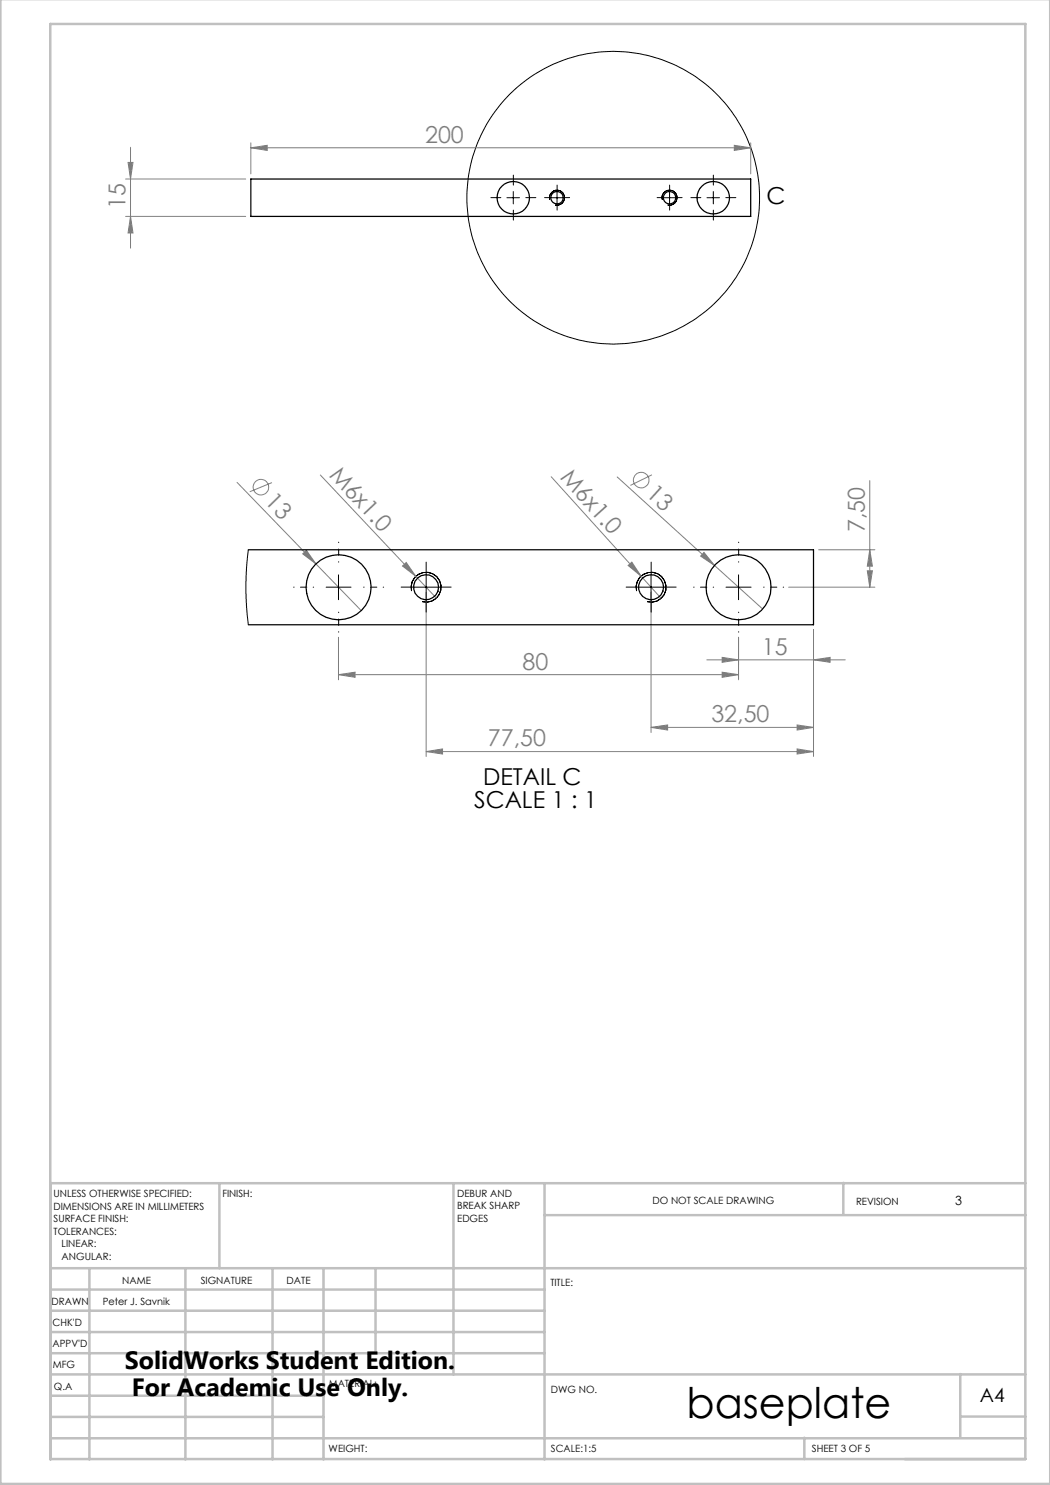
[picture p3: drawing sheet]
<svg xmlns="http://www.w3.org/2000/svg" width="210mm" height="297mm" viewBox="0 0 210 297" stroke-linecap="round" stroke-linejoin="round" font-family="sans-serif">
<g fill="none" stroke="#808080" stroke-width=".2">
<path d="M25.1 35.8h24M25.6 32.5h1l-.5 3.3zM26.1 29.5v20.1M50.2 29.6l3.2-.5v1zM50.2 28.6v6.2M50.2 29.6h99.9M146.9 29.1l3.2 .5-3.2 .5zM150.1 28.6v6.2M25.1 43.3h24M26.1 43.3l.5 3.3h-1zM47.4 96.5l24.8 25.6M54.4 96.5l-4.4 1.9"/>
<path d="M64.1 95l23.2 24.6M110.2 95.4l18 19.8M123.4 95.4l19.5 17.7M130.4 95l-4.3 2.1M174 96.1v21.3M60.5 110.8l.8-.7 1.9 2.7zM80.5 113.2l.7-.7 1.9 2.7zM85.2 118.5v32.8M125.6 113.1l.8-.7 1.8 2.8zM128.2 115.2l4 4.5M130.2 118.5v28M140.8 110.5l2.1 2.6-2.8-1.9z"/>
<path d="M142.9 113.1l9.6 8.7M157.7 117.4h17.3M163.7 110h11.3M173.5 114.2h1l-.5 3.2zM174 110l.5 3.2h-1zM67.7 134.9l3.3-.5v1.1zM67.7 127.5v8.5M67.7 134.9h80M141.4 132h27.7M144.4 131.5l3.3 .5-3.3 .5zM144.4 134.4l3.3 .5-3.3 .6zM147.7 127.5v8.5"/>
<path d="M162.7 132l3.3-.5v1zM162.7 125.9v25.4M85.2 150.3l3.3-.5v1zM85.2 150.3h77.5M130.2 145.5l3.3-.5v1zM130.2 145.5h32.5M159.4 145l3.3 .5-3.3 .5zM159.4 149.8l3.3 .5-3.3 .5z"/>
<circle cx="52.2" cy="97.4" r="1.56"/>
<circle cx="128.2" cy="96" r="1.57"/>
</g>
<g fill="none" stroke="#000" stroke-width=".2">
<path d="M101.4 39.5h2.5M102.7 38.3v2.5M110 39.9a1.5 1.5 0 0 1 1.3-1.9 1.5 1.5 0 0 1 1.6 1.7 1.5 1.5 0 0 1-1.9 1.3M110.1 39.5h2.5M111.4 38.3v2.5M132.5 39.9a1.5 1.5 0 0 1 1.3-1.9 1.5 1.5 0 0 1 1.6 1.7 1.5 1.5 0 0 1-1.9 1.3M132.6 39.5h2.5M133.9 38.3v2.5M141.4 39.5h2.5M142.7 38.3v2.5M65.2 117.4h5M67.7 115v4.9"/>
<path d="M82.3 118.2a3 3 0 0 1 2.6-3.8 3 3 0 0 1 3.3 3.3 3 3 0 0 1-3.7 2.6M82.7 117.4h5M85.2 114.9v5M127.3 118.2a2.99 2.99 0 0 1 2.6-3.7 2.99 2.99 0 0 1 3.3 3.2 2.99 2.99 0 0 1-3.8 2.6M127.7 117.4h5M130.2 114.9v5M145.2 117.4h5M147.7 115v4.9"/>
<circle cx="122.7" cy="39.5" r="29.3"/>
</g>
<g fill="none" stroke="#c0c0c0" stroke-width=".5">
<path d="M.1 -.1v296.9h209.9v-296.9M10.1 4.8h195v287h-195zM43.9 236.6v17M90.7 236.6v38.3M108.9 236.6v55.3M168.7 236.6v6.3M205.1 236.6h-195v55.3M10.1 253.6h195M10.1 257.9h98.8M17.9 253.6v38.3M37.1 253.6v38.3M54.5 253.6v38.3"/>
<path d="M64.7 253.6v38.3M75.1 253.6v17M108.9 243h96.2M10.1 270.6h98.8M10.1 266.4h98.8M10.1 262.1h98.8M10.1 279.1h54.6M10.1 274.9h195M192.1 274.8v12.7M10.1 287.7h195M10.1 283.4h54.6M160.9 287.5v4.3"/>
<path d="M192.1 283.3h13"/>
</g>
<g fill="none" stroke="#000" stroke-width=".2" stroke-dasharray="15.2 1.3 1.3 1.3">
<path d="M100.2 39.5h-2M102.7 37v-2M105.2 39.5h2M110.2 39.5h-1.3M111.4 38.3v-1.3M112.7 39.5h1.2M132.7 39.5h-1.3M133.9 38.3v-1.3M135.2 39.5h1.2M140.2 39.5h-2M142.7 37v-2M145.2 39.5h2"/>
<path d="M102.7 42v2M111.4 40.8v1.2M133.9 40.8v1.2M142.7 42v2M82.7 117.4h-2.5M85.2 114.9v-2.5M85.2 119.9v2.5M87.7 117.4h2.5M127.7 117.4h-2.5M130.2 114.9v-2.5M130.2 119.9v2.5M132.7 117.4h2.5"/>
</g>
<path d="M62.7 117.4h-4M67.7 112.4v-4M72.7 117.4h4M142.7 117.4h-4M147.7 112.4v-4M152.7 117.4h4M67.7 122.4v4M147.7 122.4v4" fill="none" stroke="#000" stroke-width=".2" stroke-dasharray="15.2 1.3 1.3 1.3" stroke-dashoffset="15.1"/>
<g fill="#808080">
<path d="M125.6 113.1l.8-.7 1.8 2.8z"/>
<path d="M80.5 113.2l.7-.7 1.9 2.7z"/>
<path d="M60.5 110.8l.8-.7 1.9 2.7z"/>
<path d="M140.8 110.5l2.1 2.6-2.8-1.9z"/>
<path d="M144.4 134.4l3.3 .5-3.3 .6zM67.7 134.9l3.3-.5v1.1z"/>
<path d="M50.2 29.6l3.2-.5v1zM146.9 29.1l3.2 .5-3.2 .5zM144.4 131.5l3.3 .5-3.3 .5zM162.7 132l3.3-.5v1zM130.2 145.5l3.3-.5v1zM159.4 145l3.3 .5-3.3 .5zM85.2 150.3l3.3-.5v1zM159.4 149.8l3.3 .5-3.3 .5z"/>
<path d="M173.5 114.2h1l-.5 3.2zM174 110l.5 3.2h-1z"/>
<path d="M25.6 32.5h1l-.5 3.3zM26.1 43.3l.5 3.3h-1z"/>
</g>
<g fill="none" stroke="#000" stroke-width=".25">
<path d="M50.2 35.8h99.9v7.5h-99.9zM49.7 110h113v15h-113"/>
<circle cx="102.7" cy="39.6" r="3.2"/>
<circle cx="111.4" cy="39.5" r="1.25"/>
<circle cx="133.9" cy="39.5" r="1.25"/>
<circle cx="142.7" cy="39.6" r="3.2"/>
<circle cx="67.7" cy="117.5" r="6.5"/>
<circle cx="85.2" cy="117.5" r="2.5"/>
<circle cx="130.2" cy="117.4" r="2.49"/>
<circle cx="147.7" cy="117.5" r="6.5"/>
</g>
<path d="M49.7 110l-.5 6.3 .1 4.8 .4 3.9" fill="none" stroke="#000" stroke-width=".2"/>
<text font-size="8.5" x="137.3" y="283.5">baseplate</text>
<g font-size="5">
<text x="25" y="273.7">SolidWorks Student Edition.</text>
<text x="26.4" y="279.2">For Academic Use Only.</text>
</g>
<g font-size="4.7" fill="#808080">
<text x="85" y="28.5">200</text>
<text x="25.1" y="41.8" transform="rotate(-90 25.1 41.8)">15</text>
<text x="65.7" y="95.3" transform="rotate(47 65.7 95.3)">M6x1.0</text>
<text x="111.9" y="95.6" transform="rotate(48 111.9 95.6)">M6x1.0</text>
<text x="52.8" y="100.5" transform="rotate(46 52.8 100.5)">13</text>
<text x="129" y="99" transform="rotate(42 129 99)">13</text>
<text x="173" y="106.5" transform="rotate(-90 173 106.5)">7,50</text>
<text x="152.4" y="130.9">15</text>
<text x="104.5" y="133.9">80</text>
<text x="97.6" y="149.3">77,50</text>
<text x="142.3" y="144.5">32,50</text>
</g>
<g font-size="4.7">
<text x="153.3" y="40.9">C</text>
<text x="94.8" y="161.6">SCALE 1 : 1</text>
<text x="96.6" y="157.1">DETAIL C</text>
</g>
<text font-size="3.9" x="196" y="280.4">A4</text>
<text font-size="2.5" x="191.1" y="240.9">3</text>
<g font-size="2">
<text x="10.7" y="239.5">UNLESS OTHERWISE SPECIFIED:</text>
<text x="44.5" y="239.5">FINISH:</text>
<text x="91.4" y="239.4">DEBUR AND</text>
<text x="10.7" y="242">DIMENSIONS ARE IN MILLIMETERS</text>
<text x="10.7" y="244.5">SURFACE FINISH:</text>
<text x="91.4" y="241.9">BREAK SHARP</text>
<text x="91.4" y="244.4">EDGES</text>
<text x="130.5" y="240.8">DO NOT SCALE DRAWING</text>
<text x="171.2" y="241">REVISION</text>
<text x="10.7" y="247">TOLERANCES:</text>
<text x="12.3" y="249.5">LINEAR:</text>
<text x="12.3" y="252">ANGULAR:</text>
<text x="24.4" y="256.9">NAME</text>
<text x="40.1" y="256.8">SIGNATURE</text>
<text x="57.3" y="256.8">DATE</text>
<text x="110.1" y="257.1">TITLE:</text>
<text x="10.3" y="260.9">DRAWN</text>
<text x="20.6" y="261">Peter J. Savnik</text>
<text x="10.5" y="269.3">APPV'D</text>
<text x="10.5" y="265.2">CHK'D</text>
<text x="10.6" y="273.6">MFG</text>
<text x="10.8" y="278">Q.A</text>
<text x="65.8" y="277.4">MATERIAL:</text>
<text x="110.2" y="278.5">DWG NO.</text>
<text x="65.7" y="290.4">WEIGHT:</text>
<text x="110.2" y="290.5">SCALE:1:5</text>
<text x="162.4" y="290.4">SHEET 3 OF 5</text>
</g>
</svg>
